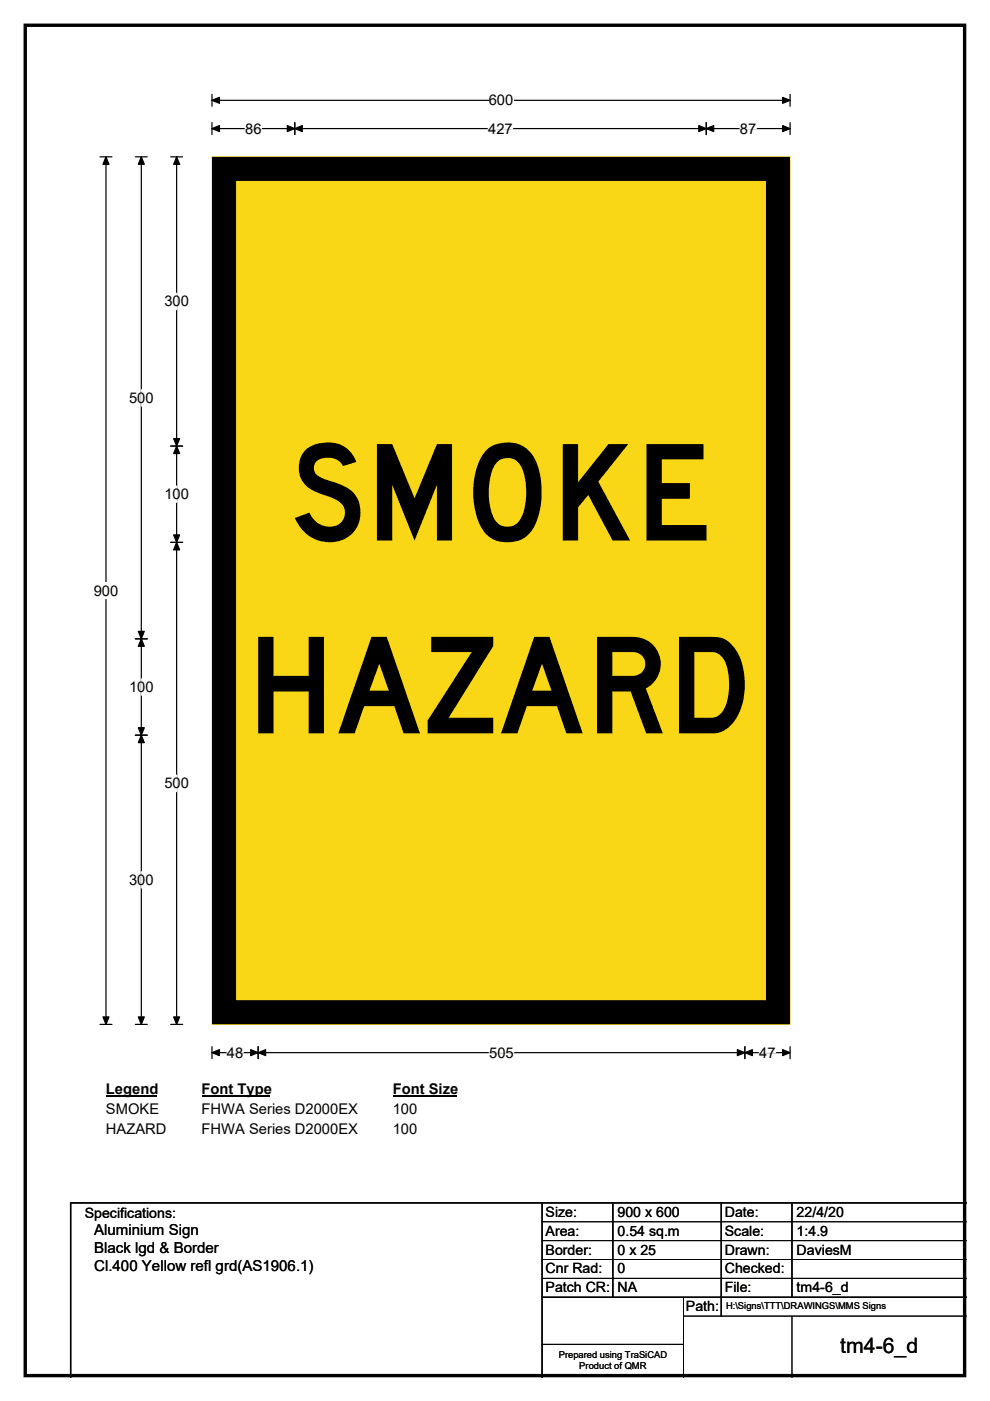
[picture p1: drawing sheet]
<svg xmlns="http://www.w3.org/2000/svg" width="210mm" height="297mm" viewBox="0 0 210 297" stroke-linecap="round" stroke-linejoin="round" font-family="sans-serif">
<path d="M5.4 5.4h199.2v286.3h-199.2z" fill="none" stroke="#000" stroke-width=".72"/>
<path d="M45 21.3h122.6M45 20v2.5M167.6 20v2.5" fill="none" stroke="#000" stroke-width=".25"/>
<path d="M45 21.3l1.5-.7v1.3zM166 20.6l1.6 .7-1.6 .6z" fill="#000" stroke="#000" stroke-width=".25"/>
<path d="M103.7 19.5h5.2v3.5h-5.2z" fill="#fff"/>
<g fill="none" stroke="#000" stroke-width=".25">
<path d="M21.2 33.3h2.5M22.5 33.3v183.9M45 27.3h122.6M45 26v2.5M62.5 26v2.5M149.8 26v2.5M167.6 26v2.5M21.2 217.2h2.5M45 221.9v2.6M45 223.2h122.6M54.8 221.9v2.6M158 221.9v2.6"/>
<path d="M167.6 221.9v2.6"/>
</g>
<g fill="#000" stroke="#000" stroke-width=".25">
<path d="M22.5 33.3l.6 1.5h-1.3zM45 27.3l1.5-.7v1.3zM62.5 27.3l1.6-.7v1.3zM60.9 26.6l1.6 .7-1.6 .6zM148.2 26.6l1.6 .7-1.6 .6zM149.8 27.3l1.6-.7v1.3zM166 26.6l1.6 .7-1.6 .6zM21.8 215.6h1.3l-.6 1.6zM45 223.2l1.5-.7v1.3zM54.8 223.2l1.5-.7v1.3zM53.2 222.5l1.6 .7-1.6 .6zM156.4 222.5l1.6 .7-1.6 .6z"/>
<path d="M158 223.2l1.6-.7v1.3zM166 222.5l1.6 .7-1.6 .6z"/>
</g>
<path d="M52 27.3h3.5M103.5 27.3h5.3M157 27.3h3.4M48.1 223.2h3.5M103.8 223.2h5.2M161 223.2h3.5" fill="none" stroke="#fff" stroke-width=".25"/>
<path d="M19.9 123.5h5.2v3.5h-5.2z" fill="#fff"/>
<path d="M28.7 33.3h2.5M30 33.3v183.9M36.2 33.3h2.5M37.5 33.3v183.9M36.2 94.6h2.5M36.2 115h2.5M28.7 135.4h2.5M28.7 155.9h2.5M28.7 217.2h2.5M36.2 217.2h2.5" fill="none" stroke="#000" stroke-width=".25"/>
<path d="M30 33.3l.6 1.5h-1.3zM37.5 33.3l.6 1.5h-1.3zM37.5 94.6l.6 1.6h-1.3zM36.8 93h1.3l-.6 1.6zM36.8 113.4h1.3l-.6 1.6zM37.5 115l.6 1.6h-1.3zM30 135.4l.6 1.6h-1.3zM29.3 133.9h1.3l-.6 1.5zM29.3 154.3h1.3l-.6 1.6zM30 155.9l.6 1.6h-1.3zM29.3 215.6h1.3l-.6 1.6zM36.8 215.6h1.3l-.6 1.6z" fill="#000" stroke="#000" stroke-width=".25"/>
<path d="M37.5 62.2v3.5M30 82.6v3.5M37.5 103v3.5M30 143.9v3.5M37.5 164.3v3.6M30 184.8v3.5" fill="none" stroke="#fff" stroke-width=".25"/>
<path d="M22.5 229.2h10.7v3.5h-10.7z" fill="#fff"/>
<path d="M22.5 232.5h10.7" fill="none" stroke="#000" stroke-width=".32"/>
<path d="M42.8 229.2h14.4v3.5h-14.4z" fill="#fff"/>
<path d="M42.8 232.5h14.4" fill="none" stroke="#000" stroke-width=".32"/>
<path d="M83.3 229.2h13.5v3.5h-13.5z" fill="#fff"/>
<path d="M83.3 232.5h13.5" fill="none" stroke="#000" stroke-width=".32"/>
<g fill="#fff">
<path d="M22.5 233.4h11.2v3.5h-11.2z"/>
<path d="M42.8 233.4h33v3.5h-33z"/>
<path d="M83.3 233.4h5.2v3.5h-5.2z"/>
<path d="M22.5 237.6h12.8v3.4h-12.8z"/>
<path d="M42.8 237.6h33v3.4h-33z"/>
<path d="M83.3 237.6h5.2v3.4h-5.2z"/>
</g>
<path d="M45 33.3h122.6v183.9h-122.6z" fill="#fad716"/>
<path d="M45 33.3h122.6v183.9h-122.6z" fill="none" stroke="#fad716" stroke-width=".21"/>
<path d="M47.5 35.8h117.5v178.8h-117.5z" fill="none" stroke="#000" stroke-width="5.1"/>
<path d="M115 255v37M130 255v20M153 255v24M168 255v20M205 255h-190v37M115 275h90" fill="none" stroke="#000" stroke-width=".3"/>
<path d="M115 259h90M115 263h90M115 267h90M115 271h90M145 279h60M145 275v17M168 279v13M115 285h30" fill="none" stroke="#000" stroke-width=".21"/>
<g font-size="28.4">
<text x="61.5" y="114.6">SMOKE</text>
<text x="52.3" y="155.5">HAZARD</text>
</g>
<text font-size="4.5" x="178.2" y="286.9">tm4-6_d</text>
<g font-size="3.2">
<text x="20" y="261.9">Aluminium Sign</text>
<text x="20" y="265.7">Black lgd &amp; Border</text>
<text x="20" y="269.6">Cl.400 Yellow refl grd(AS1906.1)</text>
</g>
<g font-size="3.1">
<text x="103.7" y="22.3">600</text>
<text x="52" y="28.3">86</text>
<text x="103.5" y="28.3">427</text>
<text x="157" y="28.3">87</text>
<text x="34.9" y="65">300</text>
<text x="27.4" y="85.4">500</text>
<text x="34.9" y="105.8">100</text>
<text x="19.9" y="126.3">900</text>
<text x="27.4" y="146.7">100</text>
<text x="34.9" y="167.1">500</text>
<text x="27.4" y="187.6">300</text>
<text x="48.1" y="224.2">48</text>
<text x="103.8" y="224.2">505</text>
<text x="161" y="224.2">47</text>
<text x="22.5" y="232">Legend</text>
<text x="42.8" y="232">Font Type</text>
<text x="83.3" y="232">Font Size</text>
<text x="22.5" y="236.2">SMOKE</text>
<text x="42.8" y="236.2">FHWA Series D2000EX</text>
<text x="83.3" y="236.2">100</text>
<text x="22.5" y="240.3">HAZARD</text>
<text x="42.8" y="240.3">FHWA Series D2000EX</text>
<text x="83.3" y="240.3">100</text>
</g>
<g font-size="3">
<text x="115.7" y="258">Size:</text>
<text x="131" y="258">900 x 600</text>
<text x="153.7" y="258">Date:</text>
<text x="169" y="258">22/4/20</text>
<text x="18" y="258.2">Specifications:</text>
<text x="115.7" y="262">Area:</text>
<text x="131" y="262">0.54 sq.m</text>
<text x="153.7" y="262">Scale:</text>
<text x="169" y="262">1:4.9</text>
<text x="115.7" y="266">Border:</text>
<text x="115.7" y="270">Cnr Rad:</text>
<text x="131" y="266">0 x 25</text>
<text x="131" y="270">0</text>
<text x="153.7" y="266">Drawn:</text>
<text x="153.7" y="270">Checked:</text>
<text x="169" y="266">DaviesM</text>
<text x="115.7" y="274">Patch CR:</text>
<text x="131" y="274">NA</text>
<text x="153.7" y="274">File:</text>
<text x="169" y="274">tm4-6_d</text>
<text x="145.5" y="278">Path:</text>
</g>
<g font-size="2">
<text x="154" y="277.6">H:\Signs\TTT\DRAWINGS\MMS Signs</text>
<text x="118.5" y="287.8">Prepared using TraSiCAD</text>
<text x="122.9" y="290.2">Product of QMR</text>
</g>
</svg>
